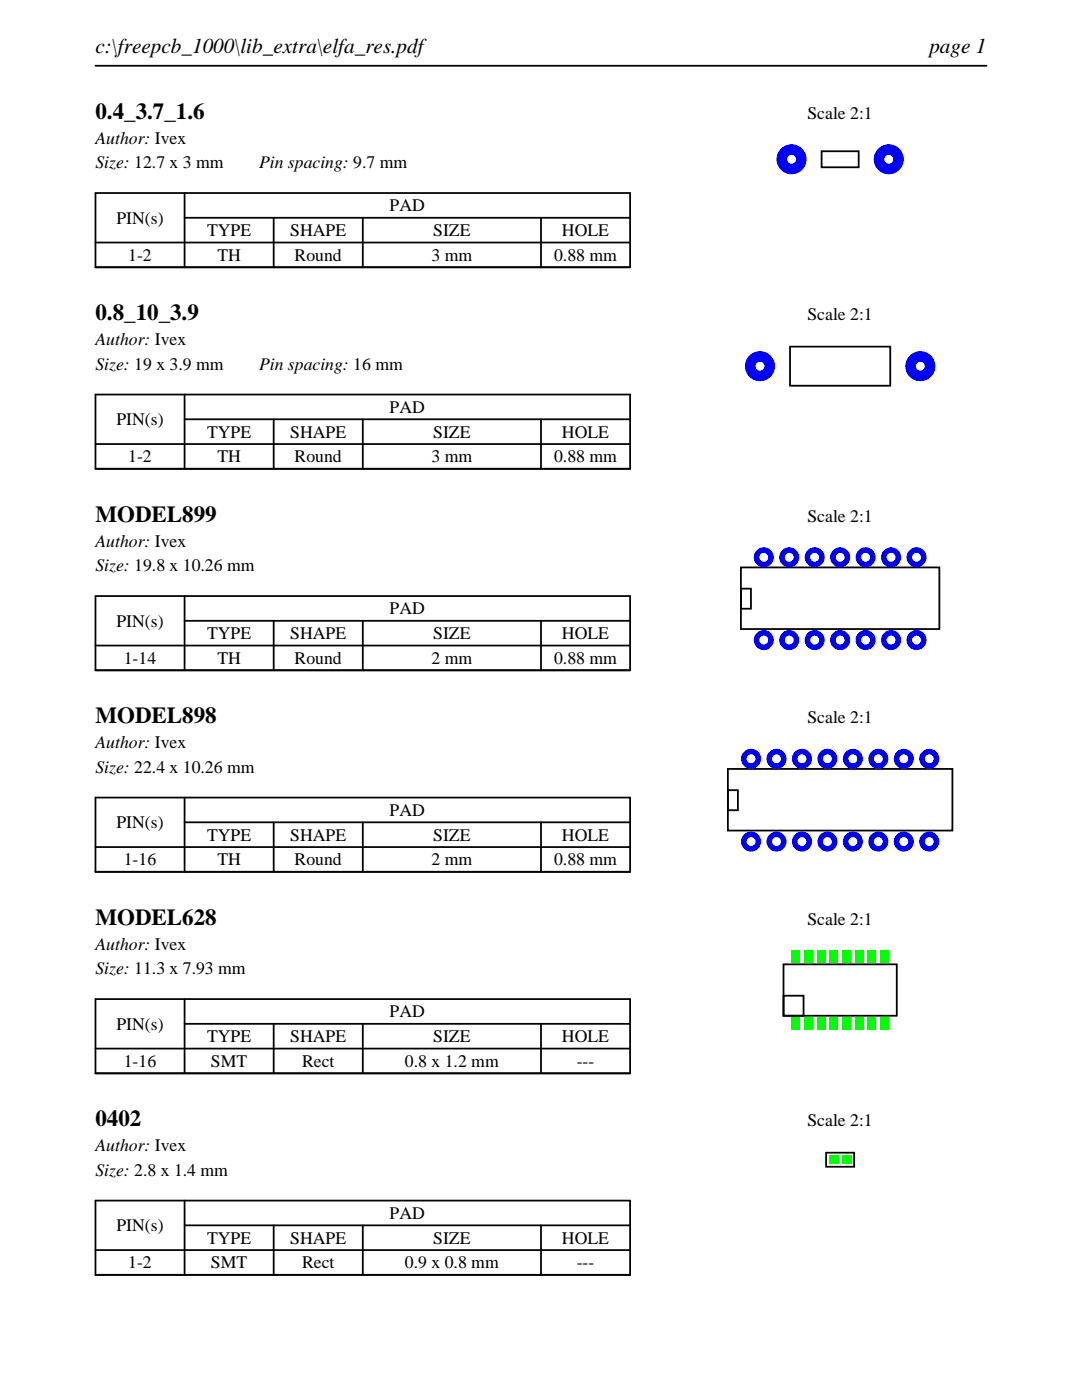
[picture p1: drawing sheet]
<svg xmlns="http://www.w3.org/2000/svg" width="216mm" height="279mm" viewBox="0 0 216 279" stroke-linecap="round" stroke-linejoin="round" font-family="sans-serif">
<path d="M19 13.1h177.8M19 38.5h106.7v14.8h-106.7zM36.8 38.5v14.8M19 48.4h106.7M36.8 43.5h88.9M54.6 43.5v9.8M72.4 43.5v9.8M107.9 43.5v9.8" fill="none" stroke="#000" stroke-width=".35"/>
<path d="M163.9 30.2h7.4v3.2h-7.4z" fill="none" stroke="#000" stroke-width=".36"/>
<g fill="#00f">
<path d="M154.9 31.8a3 3 0 0 0 6 0 3 3 0 0 0-6 0zM157.1 31.8a.89 .89 0 0 1 1.7 0 .89 .89 0 0 1-1.7 0z"/>
<path d="M174.3 31.8a3 3 0 0 0 6 0 3 3 0 0 0-6 0zM176.5 31.8a.89 .89 0 0 1 1.7 0 .89 .89 0 0 1-1.7 0z"/>
</g>
<path d="M19 78.7h106.7v14.9h-106.7zM36.8 78.7v14.9M19 88.6h106.7M36.8 83.7h88.9M54.6 83.7v9.9M72.4 83.7v9.9M107.9 83.7v9.9" fill="none" stroke="#000" stroke-width=".35"/>
<path d="M157.6 69.2h20v7.8h-20z" fill="none" stroke="#000" stroke-width=".36"/>
<g fill="#00f">
<path d="M148.6 73.1a3 3 0 0 0 6 0 3 3 0 0 0-6 0zM150.8 73.1a.89 .89 0 0 1 1.7 0 .89 .89 0 0 1-1.7 0z"/>
<path d="M180.6 73.1a3 3 0 0 0 6 0 3 3 0 0 0-6 0zM182.8 73.1a.89 .89 0 0 1 1.7 0 .89 .89 0 0 1-1.7 0z"/>
</g>
<path d="M19 119h106.7v14.8h-106.7zM36.8 119v14.8M19 128.8h106.7M36.8 123.9h88.9M54.6 123.9v9.9M72.4 123.9v9.9M107.9 123.9v9.9" fill="none" stroke="#000" stroke-width=".35"/>
<path d="M147.8 113.2h39.6v12.3h-39.6zM147.8 117.5h2v4h-2z" fill="none" stroke="#000" stroke-width=".36"/>
<g fill="#00f">
<path d="M150.4 127.7a2 2 0 0 0 4 0 2 2 0 0 0-4 0zM151.5 127.7a.9 .9 0 0 1 1.8 0 .9 .9 0 0 1-1.8 0z"/>
<path d="M155.5 127.7a2 2 0 0 0 4 0 2 2 0 0 0-4 0zM156.6 127.7a.9 .9 0 0 1 1.8 0 .9 .9 0 0 1-1.8 0z"/>
<path d="M160.6 127.7a2 2 0 0 0 4 0 2 2 0 0 0-4 0zM161.7 127.7a.89 .89 0 0 1 1.7 0 .89 .89 0 0 1-1.7 0z"/>
<path d="M165.6 127.7a2 2 0 0 0 4 0 2 2 0 0 0-4 0zM166.8 127.7a.89 .89 0 0 1 1.7 0 .89 .89 0 0 1-1.7 0z"/>
<path d="M170.7 127.7a2 2 0 0 0 4 0 2 2 0 0 0-4 0zM171.8 127.7a.9 .9 0 0 1 1.8 0 .9 .9 0 0 1-1.8 0z"/>
<path d="M175.8 127.7a2 2 0 0 0 4 0 2 2 0 0 0-4 0zM176.9 127.7a.9 .9 0 0 1 1.8 0 .9 .9 0 0 1-1.8 0z"/>
<path d="M180.9 127.7a2 2 0 0 0 4 0 2 2 0 0 0-4 0zM182 127.7a.9 .9 0 0 1 1.8 0 .9 .9 0 0 1-1.8 0z"/>
<path d="M180.9 111.2a2 2 0 0 0 4 0 2 2 0 0 0-4 0zM182 111.2a.9 .9 0 0 1 1.8 0 .9 .9 0 0 1-1.8 0z"/>
<path d="M175.8 111.2a2 2 0 0 0 4 0 2 2 0 0 0-4 0zM176.9 111.2a.9 .9 0 0 1 1.8 0 .9 .9 0 0 1-1.8 0z"/>
<path d="M170.7 111.2a2 2 0 0 0 4 0 2 2 0 0 0-4 0zM171.8 111.2a.9 .9 0 0 1 1.8 0 .9 .9 0 0 1-1.8 0z"/>
<path d="M165.6 111.2a2 2 0 0 0 4 0 2 2 0 0 0-4 0zM166.8 111.2a.89 .89 0 0 1 1.7 0 .89 .89 0 0 1-1.7 0z"/>
<path d="M160.6 111.2a2 2 0 0 0 4 0 2 2 0 0 0-4 0zM161.7 111.2a.89 .89 0 0 1 1.7 0 .89 .89 0 0 1-1.7 0z"/>
<path d="M155.5 111.2a2 2 0 0 0 4 0 2 2 0 0 0-4 0zM156.6 111.2a.9 .9 0 0 1 1.8 0 .9 .9 0 0 1-1.8 0z"/>
<path d="M150.4 111.2a2 2 0 0 0 4 0 2 2 0 0 0-4 0zM151.5 111.2a.9 .9 0 0 1 1.8 0 .9 .9 0 0 1-1.8 0z"/>
</g>
<path d="M19 159.2h106.7v14.8h-106.7zM36.8 159.2v14.8M19 169.1h106.7M36.8 164.1h88.9M54.6 164.1v9.9M72.4 164.1v9.9M107.9 164.1v9.9" fill="none" stroke="#000" stroke-width=".35"/>
<path d="M145.2 153.5h44.8v12.3h-44.8zM145.2 157.7h2v4h-2z" fill="none" stroke="#000" stroke-width=".36"/>
<g fill="#00f">
<path d="M147.9 168a2 2 0 0 0 4 0 2 2 0 0 0-4 0zM149 168a.89 .89 0 0 1 1.7 0 .89 .89 0 0 1-1.7 0z"/>
<path d="M152.9 168a2 2 0 0 0 4 0 2 2 0 0 0-4 0zM154.1 168a.89 .89 0 0 1 1.7 0 .89 .89 0 0 1-1.7 0z"/>
<path d="M158 168a2 2 0 0 0 4 0 2 2 0 0 0-4 0zM159.1 168a.9 .9 0 0 1 1.8 0 .9 .9 0 0 1-1.8 0z"/>
<path d="M163.1 168a2 2 0 0 0 4 0 2 2 0 0 0-4 0zM164.2 168a.9 .9 0 0 1 1.8 0 .9 .9 0 0 1-1.8 0z"/>
<path d="M168.2 168a2 2 0 0 0 4 0 2 2 0 0 0-4 0zM169.3 168a.9 .9 0 0 1 1.8 0 .9 .9 0 0 1-1.8 0z"/>
<path d="M173.3 168a2 2 0 0 0 4 0 2 2 0 0 0-4 0zM174.4 168a.89 .89 0 0 1 1.7 0 .89 .89 0 0 1-1.7 0z"/>
<path d="M178.3 168a2 2 0 0 0 4 0 2 2 0 0 0-4 0zM179.5 168a.89 .89 0 0 1 1.7 0 .89 .89 0 0 1-1.7 0z"/>
<path d="M183.4 168a2 2 0 0 0 4 0 2 2 0 0 0-4 0zM184.5 168a.9 .9 0 0 1 1.8 0 .9 .9 0 0 1-1.8 0z"/>
<path d="M183.4 151.4a2 2 0 0 0 4 0 2 2 0 0 0-4 0zM184.5 151.4a.9 .9 0 0 1 1.8 0 .9 .9 0 0 1-1.8 0z"/>
<path d="M178.3 151.4a2 2 0 0 0 4 0 2 2 0 0 0-4 0zM179.5 151.4a.89 .89 0 0 1 1.7 0 .89 .89 0 0 1-1.7 0z"/>
<path d="M173.3 151.4a2 2 0 0 0 4 0 2 2 0 0 0-4 0zM174.4 151.4a.89 .89 0 0 1 1.7 0 .89 .89 0 0 1-1.7 0z"/>
<path d="M168.2 151.4a2 2 0 0 0 4 0 2 2 0 0 0-4 0zM169.3 151.4a.9 .9 0 0 1 1.8 0 .9 .9 0 0 1-1.8 0z"/>
<path d="M163.1 151.4a2 2 0 0 0 4 0 2 2 0 0 0-4 0zM164.2 151.4a.9 .9 0 0 1 1.8 0 .9 .9 0 0 1-1.8 0z"/>
<path d="M158 151.4a2 2 0 0 0 4 0 2 2 0 0 0-4 0zM159.1 151.4a.9 .9 0 0 1 1.8 0 .9 .9 0 0 1-1.8 0z"/>
<path d="M152.9 151.4a2 2 0 0 0 4 0 2 2 0 0 0-4 0zM154.1 151.4a.89 .89 0 0 1 1.7 0 .89 .89 0 0 1-1.7 0z"/>
<path d="M147.9 151.4a2 2 0 0 0 4 0 2 2 0 0 0-4 0zM149 151.4a.89 .89 0 0 1 1.7 0 .89 .89 0 0 1-1.7 0z"/>
</g>
<path d="M19 199.4h106.7v14.8h-106.7zM36.8 199.4v14.8M19 209.3h106.7M36.8 204.3h88.9M54.6 204.3v9.9M72.4 204.3v9.9M107.9 204.3v9.9" fill="none" stroke="#000" stroke-width=".35"/>
<path d="M156.3 192.5h22.6v10.2h-22.6zM156.3 198.7h4v4h-4z" fill="none" stroke="#000" stroke-width=".36"/>
<g fill="#0f0">
<path d="M157.9 203.1h1.6v2.4h-1.6z"/>
<path d="M160.5 203.1h1.6v2.4h-1.6z"/>
<path d="M163 203.1h1.6v2.4h-1.6z"/>
<path d="M165.6 203.1h1.6v2.4h-1.6z"/>
<path d="M168.1 203.1h1.6v2.4h-1.6z"/>
<path d="M170.6 203.1h1.6v2.4h-1.6z"/>
<path d="M173.2 203.1h1.6v2.4h-1.6z"/>
<path d="M175.7 203.1h1.6v2.4h-1.6z"/>
<path d="M175.7 189.7h1.6v2.4h-1.6z"/>
<path d="M173.2 189.7h1.6v2.4h-1.6z"/>
<path d="M170.6 189.7h1.6v2.4h-1.6z"/>
<path d="M168.1 189.7h1.6v2.4h-1.6z"/>
<path d="M165.6 189.7h1.6v2.4h-1.6z"/>
<path d="M163 189.7h1.6v2.4h-1.6z"/>
<path d="M160.5 189.7h1.6v2.4h-1.6z"/>
<path d="M157.9 189.7h1.6v2.4h-1.6z"/>
</g>
<path d="M19 239.6h106.7v14.8h-106.7zM36.8 239.6v14.8M19 249.5h106.7M36.8 244.5h88.9M54.6 244.5v9.9M72.4 244.5v9.9M107.9 244.5v9.9" fill="none" stroke="#000" stroke-width=".35"/>
<path d="M164.8 230h5.6v2.8h-5.6z" fill="none" stroke="#000" stroke-width=".36"/>
<g fill="#0f0">
<path d="M165.4 230.6h1.8v1.6h-1.8z"/>
<path d="M168 230.6h1.8v1.6h-1.8z"/>
</g>
<g font-size="4.6">
<text x="19" y="23.7">0.4_3.7_1.6</text>
<text x="19" y="63.9">0.8_10_3.9</text>
<text x="19" y="104.1">MODEL899</text>
<text x="19" y="144.4">MODEL898</text>
<text x="19" y="184.6">MODEL628</text>
<text x="19" y="224.8">0402</text>
</g>
<g font-size="4.2">
<text x="19" y="10.6">c:\freepcb_1000\lib_extra\elfa_res.pdf</text>
<text x="185.4" y="10.6">page 1</text>
</g>
<g font-size="3.5">
<text x="161.1" y="23.7">Scale 2:1</text>
<text x="19" y="28.6">Author: Ivex</text>
<text x="19" y="33.6">Size: 12.7 x 3 mm</text>
<text x="51.7" y="33.6">Pin spacing: 9.7 mm</text>
<text x="23.2" y="44.6">PIN(s)</text>
<text x="41.3" y="47.1">TYPE</text>
<text x="57.9" y="47.1">SHAPE</text>
<text x="77.8" y="42.2">PAD</text>
<text x="86.4" y="47.1">SIZE</text>
<text x="112.1" y="47.1">HOLE</text>
<text x="25.6" y="52.1">1-2</text>
<text x="43.4" y="52.1">TH</text>
<text x="58.8" y="52.1">Round</text>
<text x="86.1" y="52.1">3 mm</text>
<text x="110.6" y="52.1">0.88 mm</text>
<text x="161.1" y="63.9">Scale 2:1</text>
<text x="19" y="68.9">Author: Ivex</text>
<text x="19" y="73.8">Size: 19 x 3.9 mm</text>
<text x="51.7" y="73.8">Pin spacing: 16 mm</text>
<text x="77.8" y="82.4">PAD</text>
<text x="23.2" y="84.8">PIN(s)</text>
<text x="41.3" y="87.3">TYPE</text>
<text x="57.9" y="87.3">SHAPE</text>
<text x="86.4" y="87.3">SIZE</text>
<text x="112.1" y="87.3">HOLE</text>
<text x="25.6" y="92.3">1-2</text>
<text x="43.4" y="92.3">TH</text>
<text x="58.8" y="92.3">Round</text>
<text x="86.1" y="92.3">3 mm</text>
<text x="110.6" y="92.3">0.88 mm</text>
<text x="161.1" y="104.1">Scale 2:1</text>
<text x="19" y="109.1">Author: Ivex</text>
<text x="19" y="114">Size: 19.8 x 10.26 mm</text>
<text x="23.2" y="125.1">PIN(s)</text>
<text x="77.8" y="122.6">PAD</text>
<text x="41.3" y="127.6">TYPE</text>
<text x="57.9" y="127.6">SHAPE</text>
<text x="86.4" y="127.6">SIZE</text>
<text x="112.1" y="127.6">HOLE</text>
<text x="24.7" y="132.5">1-14</text>
<text x="43.4" y="132.5">TH</text>
<text x="58.8" y="132.5">Round</text>
<text x="86.1" y="132.5">2 mm</text>
<text x="110.6" y="132.5">0.88 mm</text>
<text x="19" y="149.3">Author: Ivex</text>
<text x="161.1" y="144.4">Scale 2:1</text>
<text x="19" y="154.2">Size: 22.4 x 10.26 mm</text>
<text x="23.2" y="165.3">PIN(s)</text>
<text x="41.3" y="167.8">TYPE</text>
<text x="57.9" y="167.8">SHAPE</text>
<text x="77.8" y="162.8">PAD</text>
<text x="86.4" y="167.8">SIZE</text>
<text x="112.1" y="167.8">HOLE</text>
<text x="24.7" y="172.7">1-16</text>
<text x="43.4" y="172.7">TH</text>
<text x="58.8" y="172.7">Round</text>
<text x="86.1" y="172.7">2 mm</text>
<text x="110.6" y="172.7">0.88 mm</text>
<text x="161.1" y="184.6">Scale 2:1</text>
<text x="19" y="189.5">Author: Ivex</text>
<text x="19" y="194.5">Size: 11.3 x 7.93 mm</text>
<text x="77.8" y="203.1">PAD</text>
<text x="23.2" y="205.5">PIN(s)</text>
<text x="41.3" y="208">TYPE</text>
<text x="57.9" y="208">SHAPE</text>
<text x="86.4" y="208">SIZE</text>
<text x="112.1" y="208">HOLE</text>
<text x="24.7" y="212.9">1-16</text>
<text x="42.1" y="212.9">SMT</text>
<text x="60.3" y="212.9">Rect</text>
<text x="80.8" y="212.9">0.8 x 1.2 mm</text>
<text x="115.1" y="212.9">---</text>
<text x="161.1" y="224.8">Scale 2:1</text>
<text x="19" y="229.7">Author: Ivex</text>
<text x="19" y="234.7">Size: 2.8 x 1.4 mm</text>
<text x="23.2" y="245.7">PIN(s)</text>
<text x="77.8" y="243.3">PAD</text>
<text x="41.3" y="248.2">TYPE</text>
<text x="57.9" y="248.2">SHAPE</text>
<text x="86.4" y="248.2">SIZE</text>
<text x="112.1" y="248.2">HOLE</text>
<text x="25.6" y="253.2">1-2</text>
<text x="42.1" y="253.2">SMT</text>
<text x="60.3" y="253.2">Rect</text>
<text x="80.8" y="253.2">0.9 x 0.8 mm</text>
<text x="115.1" y="253.2">---</text>
</g>
</svg>
